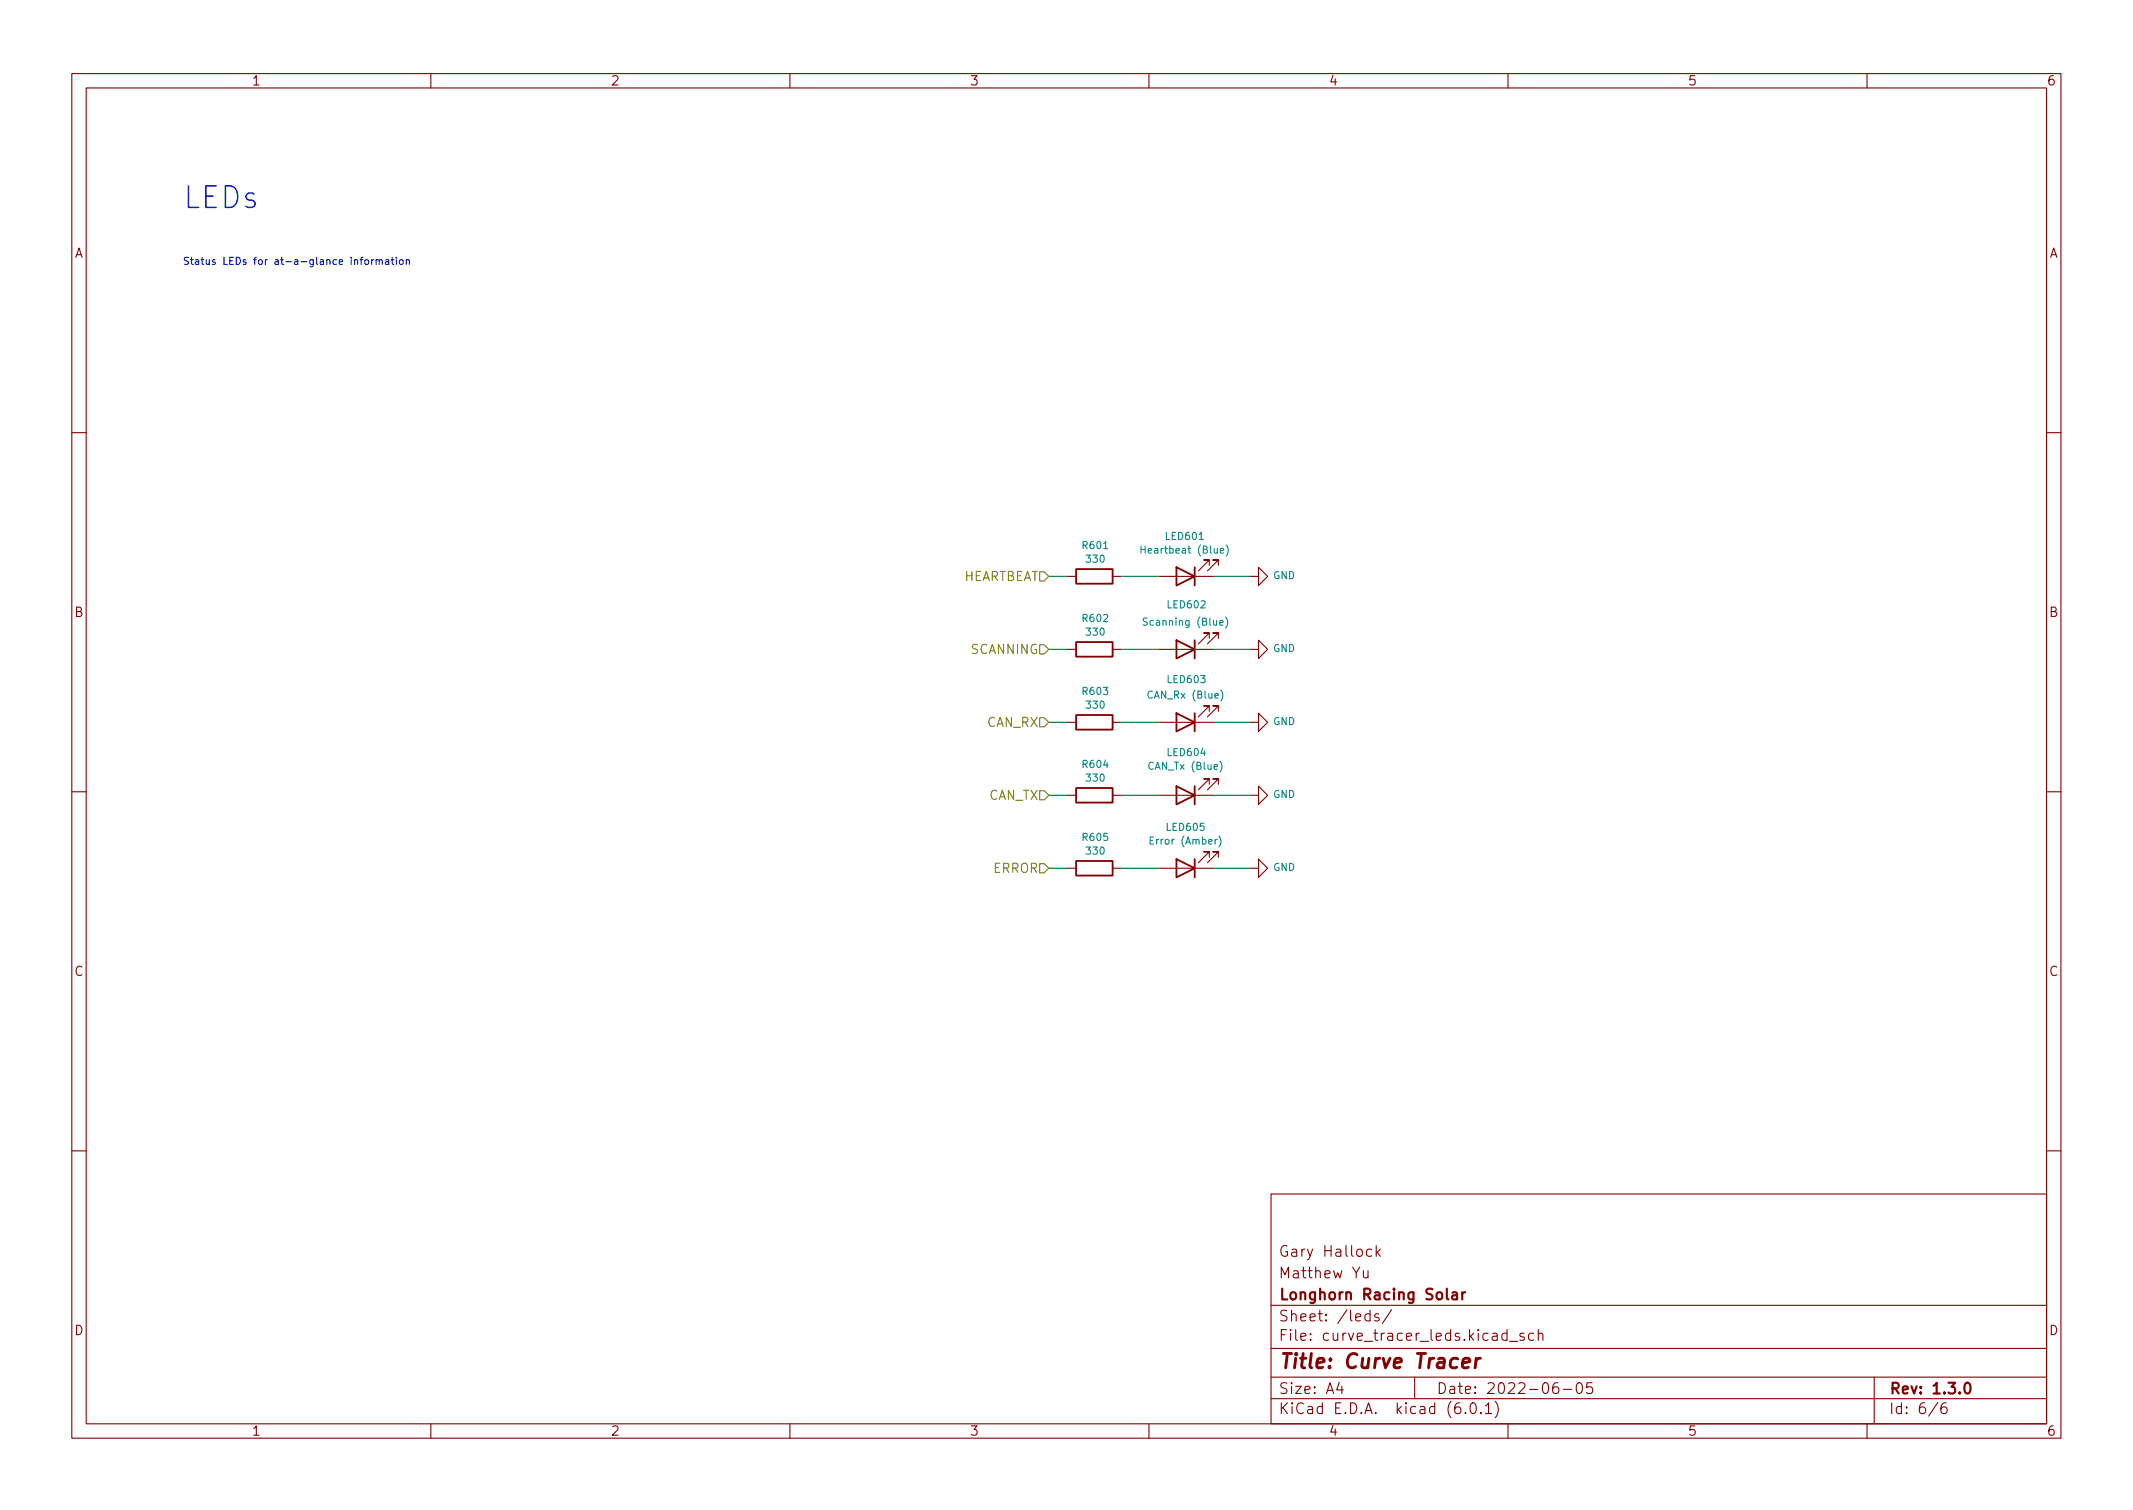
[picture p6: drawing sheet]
<svg xmlns="http://www.w3.org/2000/svg" width="297mm" height="210mm" viewBox="0 0 297 210" stroke-linecap="round" stroke-linejoin="round" font-family="sans-serif">
<g fill="none" stroke="#840000" stroke-width=".15">
<path d="M10 10.2h277v190.1h-277zM12 12.2h273v186.1h-273zM60 10.2v2M110 10.2v2M160 10.2v2M210 10.2v2M260 10.2v2M10 60.2h2M168.4 78.7v-.7h-.8h.8l-1.5 1.5M169.7 78.7v-.7h-.8h.8l-1.6 1.5M285 60.2h2M148.6 90.4h1.3"/>
<path d="M148.6 80.3h1.3M154.9 90.4h1.3M154.9 80.3h1.3M161.3 90.4h7.6M161.3 80.3h7.6M168.4 88.9v-.8h-.8h.8l-1.5 1.6M168.4 99.1v-.8h-.8h.8l-1.5 1.5M169.7 88.9v-.8h-.8h.8l-1.6 1.6M169.7 99.1v-.8h-.8h.8l-1.6 1.5M174 90.4h1.3v-1.3l1.2 1.3-1.2 1.3v-1.3M174 80.3h1.3v-1.3l1.2 1.3-1.2 1.2v-1.2M10 110.2h2"/>
<path d="M148.6 110.7h1.3M148.6 100.6h1.3M154.9 110.7h1.3M154.9 100.6h1.3M161.3 110.7h7.6M161.3 100.6h7.6M168.4 119.4v-.8h-.8h.8l-1.5 1.5M168.4 109.2v-.7h-.8h.8l-1.5 1.5M169.7 119.4v-.8h-.8h.8l-1.6 1.5M169.7 109.2v-.7h-.8h.8l-1.6 1.5M174 110.7h1.3v-1.2l1.2 1.2-1.2 1.3v-1.3M174 100.6h1.3v-1.3l1.2 1.3-1.2 1.2v-1.2"/>
<path d="M285 110.2h2M148.6 120.9h1.3M154.9 120.9h1.3M161.3 120.9h7.6M174 120.9h1.3v-1.3l1.2 1.3-1.2 1.3v-1.3M10 160.2h2M177 166.3h108v32h-108zM189.9 176.9v1a.41 .41 0 0 0 .6-.1M190.5 176.9v1M191 174l-.4-.1-.3 .3v.4l.1 .3h.2h.4M191.6 173.4v1.5M191.8 174.4l.4 .5"/>
<path d="M192.2 173.9l-.6 .6M285 160.2h2M60 198.3v2M110 198.3v2M160 198.3v2M177 194.8h108M177 191.8h108M177 187.8h108M177 181.8h108M186.5 192.5l-.4 1h1M186.9 193v1M190.8 183l-.4-.1-.3 .3v.4l.1 .3h.2h.4"/>
<path d="M190.8 182.4v1.5M192 183l-.4-.1-.2 .2 .1 .3 .5 .1 .1 .1-.1 .3h-.1h-.5M193.8 182.4l-1.3 1.9M197 191.8v3M204.1 196.7v.1h-.1l.1-.1v.1M204.9 195.4a.36 .36 0 0 1 .6 .2 .77 .77 0 0 1-.4 1.2 1 1 0 0 1-.2-1.4zM206.2 196.7l.1 .1h-.1h-.1l.1-.1v.1M206.9 195.8l.4-.5v1.5M206.9 196.8h.8M208.2 195.1a1.72 1.72 0 0 1 0 2.3M209.9 185.7l-.5-.1-.3 .3v.4l.2 .3h.1h.5M209.9 185.1v1.5"/>
<path d="M210 198.3v2M210.2 186.8h1.2M212.2 185.7l-.3-.1-.3 .2 .1 .3 .5 .1 .1 .1-.1 .3h-.1h-.5M213.6 185.7l-.5-.1-.2 .3v.4l.1 .3h.1h.5M214.2 185.8a.37 .37 0 0 1 .7 0v.8M214.2 185.1v1.5M216.9 192.5a.59 .59 0 0 0-.7 .7v.5l.2 .3h.4l.2-.1 .1-.5-.2-.2-.4-.1-.3 .3M217.7 193.5h1.2M219.7 192.6a.36 .36 0 0 1 .6 .2 .77 .77 0 0 1-.4 1.2 1 1 0 0 1-.2-1.4zM221.7 192.5h-.7l-.1 .7 .2-.1 .5 .1 .2 .2-.1 .5-.2 .1h-.4l-.2-.1M260 198.3v2M261 191.8v6.5"/>
<path d="M269.9 195.3l-1.3 1.9M271 195.3a.6 .6 0 0 0-.7 .7v.5l.1 .3h.5l.2-.1 .1-.5-.2-.2-.4-.1-.3 .3"/>
</g>
<path d="M203.6 179.9v1M204.1 179.9l-.3 .1-.2 .2M202.3 180l.1-.1 .4 .1 .1 .9M202.9 180.3l-.5 .1a.29 .29 0 0 0-.2 .2 .29 .29 0 0 0 .2 .3h.5M273.8 192.6a.36 .36 0 0 1 .5 .2 .77 .77 0 0 1-.4 1.2 1 1 0 0 1-.1-1.4z" fill="none" stroke="#840000" stroke-width=".3"/>
<path d="M203.7 189.8l1-.2-.1-.4-.5-.1-.4 .3-.1 .8 .1 .2 .2 .1 .6-.1M205.6 189.1l-.2 1.4M206.2 189.1a.59 .59 0 0 0-.7 .4" fill="none" stroke="#840000" stroke-width=".4"/>
<g fill="none" stroke="#840000" stroke-width=".25">
<path d="M149.9 79.2h5v2.1h-5zM163.8 79l2.6 1.3-2.6 1.2zM166.4 79v2.5M149.9 89.4h5v2h-5zM149.9 99.6h5v2h-5zM163.8 89.1l2.6 1.3-2.6 1.3zM163.8 99.3l2.6 1.3-2.6 1.2zM166.4 89.1v2.6M166.4 99.3v2.5M149.9 109.7h5v2.1h-5zM149.9 119.9h5v2h-5zM163.8 119.6l2.6 1.3-2.6 1.3z"/>
<path d="M163.8 109.5l2.6 1.2-2.6 1.3zM166.4 109.5v2.5M166.4 119.6v2.6"/>
</g>
<path d="M158.9 76v1M158.9 76.5h.6M169.9 76.7l.5-.1v-.2h-.3l-.2 .1 .1 .5h.4M170.8 75.9a1.15 1.15 0 0 1 0 1.5M159.8 86.1h-.4l-.2 .2 .1 .2 .4 .2v.3l-.1 .1-.4-.1M169.9 86.7l.4-.1v-.2h-.3l-.1 .1v.5h.4M170 96.1a1.15 1.15 0 0 1 0 1.5M170.7 85.9a1.15 1.15 0 0 1 0 1.5M169.5 116.9l-.3 .2M169.7 116.4a1.15 1.15 0 0 1 0 1.5M169.9 106a1.15 1.15 0 0 1 0 1.5" fill="none" stroke="#008484" stroke-width=".15"/>
<path d="M144.8 79.6h.6l.6 .7-.6 .6h-.6zM144.8 99.9h.6l.6 .7-.6 .6h-.6zM144.8 89.8h.6l.6 .6-.6 .7h-.6zM144.8 110.1h.6l.6 .6-.6 .7h-.6zM144.8 120.3h.6l.6 .6-.6 .6h-.6z" fill="none" stroke="#848400" stroke-width=".15"/>
<g fill="none" stroke="#0000c2" stroke-width=".15">
<path d="M50.1 36.2h.4M50.5 35.8l-.2 .2v.8M50.9 36.2h.2l.2 .1v.3l-.2 .2h-.2l-.1-.2zM51.8 36.2v.6M52 36.2l-.2 .1M52.4 36.3l.1-.1h.3v.6M52.4 36.2v.6M52.8 36.3l.2-.1h.2v.6M53.7 36.2h.4v.6M54.1 36.4h-.3l-.1 .2 .1 .2h.3M54.5 36.2h.4M54.6 35.8v.9l.3 .1"/>
<path d="M55.2 35.8v.1M55.2 36.2v.6M55.7 36.2h.3l.1 .1v.3l-.1 .2h-.3l-.1-.2zM56.6 36.3l.1-.1h.3v.6M56.6 36.2v.6"/>
</g>
<g fill="none" stroke="#008400" stroke-width=".15">
<path d="M146 90.4h2.6M146 80.3h2.6M156.2 90.4h5.1M156.2 80.3h5.1M168.9 90.4h5.1M168.9 80.3h5.1M146 110.7h2.6M146 100.6h2.6M156.2 110.7h5.1M156.2 100.6h5.1M168.9 110.7h5.1M168.9 100.6h5.1"/>
<path d="M146 120.9h2.6M156.2 120.9h5.1M168.9 120.9h5.1"/>
</g>
<text font-size="4.2" fill="#0000c2" x="25.4" y="29">LEDs</text>
<text font-size="2.8" fill="#840000" x="178" y="190.6">Title: Curve Tracer</text>
<g font-size="2.1" fill="#840000">
<text x="178" y="178">Matthew Yu</text>
<text x="178" y="175">Gary Hallock</text>
<text x="178" y="184">Sheet: /leds/</text>
<text x="178" y="181">Longhorn Racing Solar</text>
<text x="178" y="186.7">File: curve_tracer_leds.kicad_sch</text>
<text x="178" y="196.9">KiCad E.D.A. kicad (6.0.1)</text>
<text x="178" y="194.1">Size: A4</text>
<text x="200" y="194.1">Date: 2022-06-05</text>
<text x="263" y="194.1">Rev: 1.3.0</text>
<text x="263" y="196.9">Id: 6/6</text>
</g>
<g font-size="1.8" fill="#840000">
<text x="35" y="11.9">1</text>
<text x="85" y="11.9">2</text>
<text x="135" y="11.9">3</text>
<text x="185" y="11.9">4</text>
<text x="235" y="11.9">5</text>
<text x="285" y="11.9">6</text>
<text x="10.3" y="35.9">A</text>
<text x="285.3" y="35.9">A</text>
<text x="10.3" y="85.9">B</text>
<text x="285.3" y="85.9">B</text>
<text x="10.3" y="135.9">C</text>
<text x="285.3" y="135.9">C</text>
<text x="10.3" y="185.9">D</text>
<text x="285.3" y="185.9">D</text>
<text x="35" y="199.9">1</text>
<text x="85" y="199.9">2</text>
<text x="135" y="199.9">3</text>
<text x="185" y="199.9">4</text>
<text x="235" y="199.9">5</text>
<text x="285" y="199.9">6</text>
</g>
<g font-size="1.8" fill="#848400">
<text x="133.8" y="80.9">HEARTBEAT</text>
<text x="135.2" y="91.1">SCANNING</text>
<text x="137.4" y="101.2">CAN_RX</text>
<text x="137.6" y="111.4">CAN_TX</text>
<text x="138.3" y="121.5">ERROR</text>
</g>
<text font-size="1.4" fill="#0000c2" x="25.4" y="36.9">Status LEDs for at-a-glance information</text>
<g font-size="1.4" fill="#008484">
<text x="150.9" y="76.4">R601</text>
<text x="159.6" y="77.1">Heartbeat (Blue)</text>
<text x="162.4" y="75.2">LED601</text>
<text x="151.4" y="78.3">330</text>
<text x="177.3" y="80.6">GND</text>
<text x="150.9" y="86.6">R602</text>
<text x="151.4" y="88.5">330</text>
<text x="159.8" y="87.1">Scanning (Blue)</text>
<text x="162.7" y="84.7">LED602</text>
<text x="162.7" y="95.1">LED603</text>
<text x="177.3" y="90.8">GND</text>
<text x="150.9" y="96.8">R603</text>
<text x="151.4" y="98.7">330</text>
<text x="160.1" y="97.3">CAN_Rx (Blue)</text>
<text x="177.3" y="101">GND</text>
<text x="150.9" y="106.9">R604</text>
<text x="160.2" y="107.2">CAN_Tx (Blue)</text>
<text x="162.7" y="105.3">LED604</text>
<text x="151.4" y="108.8">330</text>
<text x="177.3" y="111.1">GND</text>
<text x="150.9" y="117.1">R605</text>
<text x="151.4" y="119">330</text>
<text x="160.5" y="117.6">Error (Amber)</text>
<text x="162.5" y="115.7">LED605</text>
<text x="177.3" y="121.3">GND</text>
</g>
</svg>
